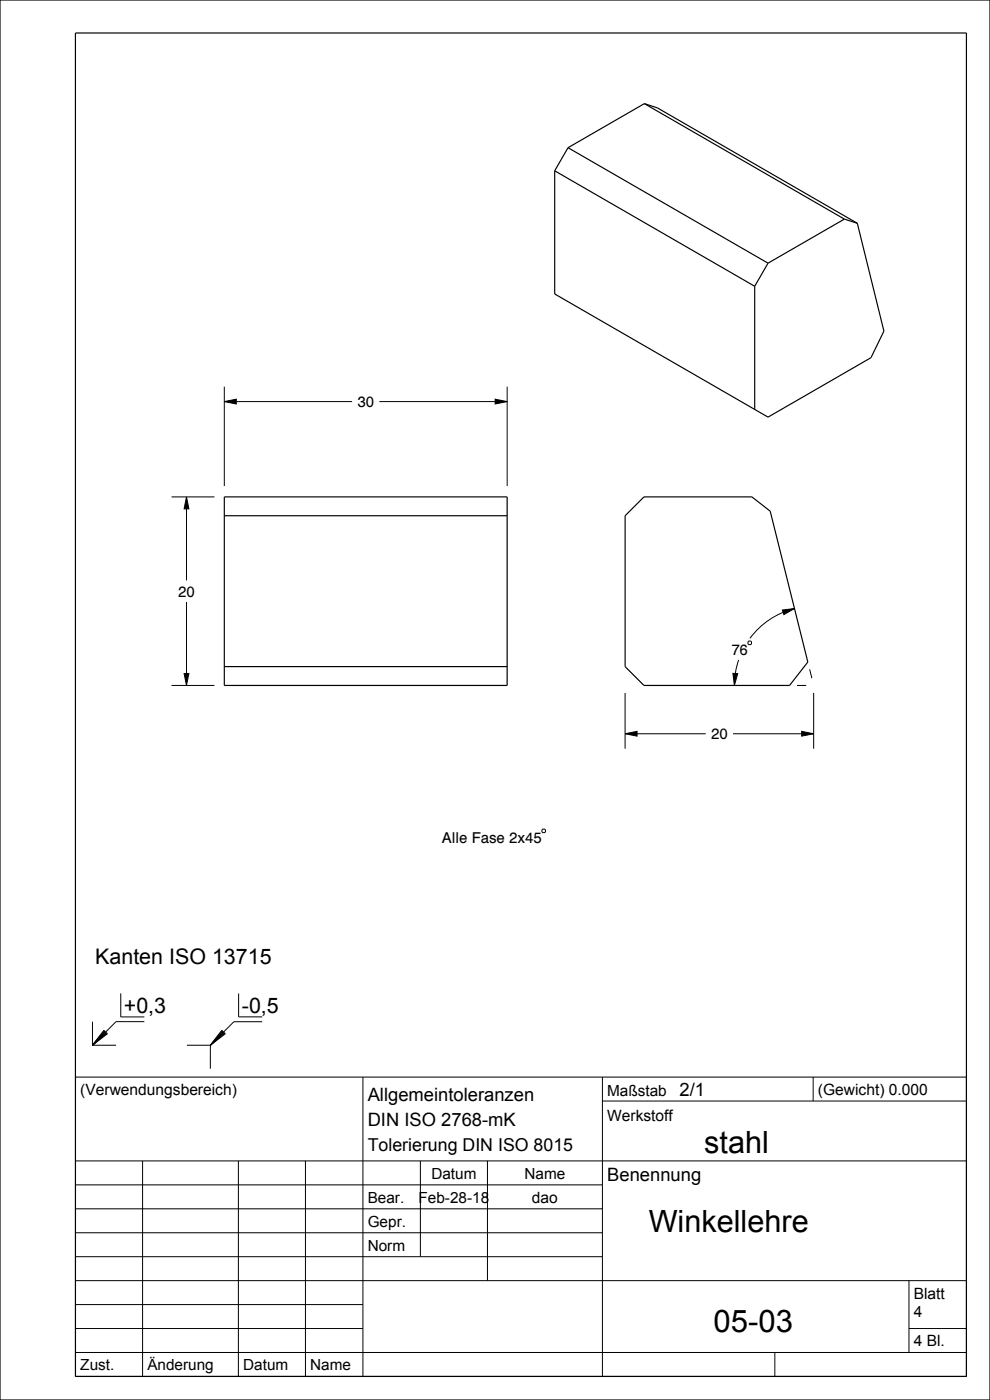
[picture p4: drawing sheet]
<svg xmlns="http://www.w3.org/2000/svg" width="210mm" height="297mm" viewBox="0 0 210 297" stroke-linecap="round" stroke-linejoin="round" font-family="sans-serif">
<g fill="none" stroke="#000" stroke-width=".21">
<path d="M47.6 85.2l2.5-.5v1zM47.6 82v21.1M47.6 85.2h27.1M80.5 85.2h27.1M105 84.7l2.6 .5-2.6 .5zM107.6 82v21.1M36.4 105.4h9.1M39.6 105.4l.5 2.6h-1zM39.6 105.4v17.7M39.6 127.7v17.7M156.7 140a16.8 16.8 0 0 0-.9 5.4M158.8 136h.4l.2 .2v.4l-.2 .2h-.4l-.1-.2v-.4z"/>
<path d="M166 129.4l2.5-.3-2.2 1.3zM168.5 129.1a16.8 16.8 0 0 0-9.4 6.3M36.4 145.4h9.1M39.1 142.9h1l-.5 2.5zM132.6 155.7l2.5-.5v1zM132.6 155.7h17.1M132.6 147v11.8M155.5 142.8l1 .1-.7 2.5zM155.5 155.7h17.1M169.1 145.4h1.9M170.1 155.2l2.5 .5-2.5 .5zM171.7 142l.5 1.9"/>
<path d="M172.6 147v11.8M115.1 175.9h.4l.2 .2v.4l-.2 .1h-.4l-.2-.1v-.4zM19.6 216.7v5M22 218.6l.8 .7-3.2 2.4zM22.2 218.7l-2.6 3M22.3 218.8l-2.7 2.9M22.4 218.9l-2.8 2.8M22.5 219l-2.9 2.7M22.6 219.1l-3 2.6M22.7 219.2l-3.1 2.5M25.6 210.7v5h5M30.6 216.7h-6l-2.2 2.2"/>
<path d="M47.1 218.6l.7 .7-3.2 2.4zM47.2 218.7l-2.6 3M47.3 218.8l-2.7 2.9M47.4 218.9l-2.8 2.8M47.5 219l-2.9 2.7M47.6 219.1l-3 2.6M47.7 219.2l-3.1 2.5M50.6 210.8v4.9h5M55.6 216.8h-6l-2.2 2.1M16 228.5h189v63.5h-189zM19.6 221.7h5M39.7 221.7h4.9"/>
<path d="M44.6 221.7v5M77 228.5v63.5M127.8 233.6h77.2M127.8 228.5v63.5M172.5 228.5v5.1M16 246.3h189M16 251.4h111.8M16 256.4h111.8M30.2 246.3v45.7M50.6 246.3v45.7M64.8 246.3v45.7M89.2 246.3v20.3"/>
<path d="M103.4 246.3v25.4M16 261.5h111.8M16 266.6h111.8M16 271.7h189M16 276.8h61M192.8 271.7v15.2M16 281.8h61M16 286.9h189M164.4 286.9v5.1M192.8 281.8h12.2"/>
</g>
<path d="M47.6 85.2l2.5-.5v1zM105 84.7l2.6 .5-2.6 .5zM39.6 105.4l.5 2.6h-1zM166 129.4l2.5-.3-2.2 1.3zM39.1 142.9h1l-.5 2.5zM132.6 155.7l2.5-.5v1zM155.5 142.8l1 .1-.7 2.5zM170.1 155.2l2.5 .5-2.5 .5z" fill="#000"/>
<g fill="none" stroke="#000" stroke-width=".25">
<path d="M0 0h210v297h-210zM16 7h189v285h-189zM117.7 36.2v26.2l45.2 26.1 21.9-12.6 2.7-5.7-5.6-22.8M117.7 36.2l42.4 24.5M120.5 31.3l-2.8 4.9M120.5 31.3l42.4 24.5M136.7 22l-16.2 9.3M136.7 22l42.4 24.5M136.7 22l2.7 .9 42.5 24.5M162.9 55.8l-2.8 4.9M179.1 46.5l-16.2 9.3M179.1 46.5l2.8 .9"/>
<path d="M160.1 60.7v26.2M47.6 105.4h60v40h-60zM47.6 109.4h60M132.6 109.4l4-4h22.9l3.9 3 8 32-3.9 5h-30.9l-4-4zM47.6 141.4h60"/>
</g>
<text font-size="6.6" x="151.4" y="282.5">05-03</text>
<g font-size="6.5">
<text x="149.4" y="244.6">stahl</text>
<text x="137.6" y="261.4">Winkellehre</text>
</g>
<g font-size="4.5">
<text x="20.2" y="204.6">Kanten ISO 13715</text>
<text x="26.3" y="214.9">+0,3</text>
<text x="51.3" y="214.9">-0,5</text>
</g>
<g font-size="3.9">
<text x="78" y="233.6">Allgemeintoleranzen</text>
<text x="144.2" y="232.5">2/1</text>
<text x="78" y="239">DIN ISO 2768-mK</text>
<text x="128.8" y="250.6">Benennung</text>
</g>
<text font-size="3.8" x="78" y="244.2">Tolerierung DIN ISO 8015</text>
<g font-size="3.3">
<text x="17" y="232.3">(Verwendungsbereich)</text>
<text x="128.8" y="232.5">Maßstab</text>
<text x="173.5" y="232.3">(Gewicht) 0.000</text>
<text x="128.8" y="237.8">Werkstoff</text>
<text x="91.5" y="250.1">Datum</text>
<text x="111.3" y="250.1">Name</text>
<text x="78" y="255.1">Bear.</text>
<text x="88.8" y="255.1">Feb-28-18</text>
<text x="112.8" y="255.2">dao</text>
<text x="78" y="260.2">Gepr.</text>
<text x="78" y="265.3">Norm</text>
<text x="193.8" y="275.5">Blatt</text>
<text x="193.8" y="279.3">4</text>
<text x="193.8" y="285.7">4 Bl.</text>
<text x="17" y="290.7">Zust.</text>
<text x="31.3" y="290.7">Änderung</text>
<text x="51.6" y="290.7">Datum</text>
<text x="65.8" y="290.7">Name</text>
</g>
<g font-size="3.2">
<text x="75.8" y="86.3">30</text>
<text x="37.8" y="126.6">20</text>
<text x="155.1" y="138.8">76</text>
<text x="150.8" y="156.8">20</text>
<text x="93.8" y="178.7">Alle Fase 2x45</text>
</g>
</svg>
